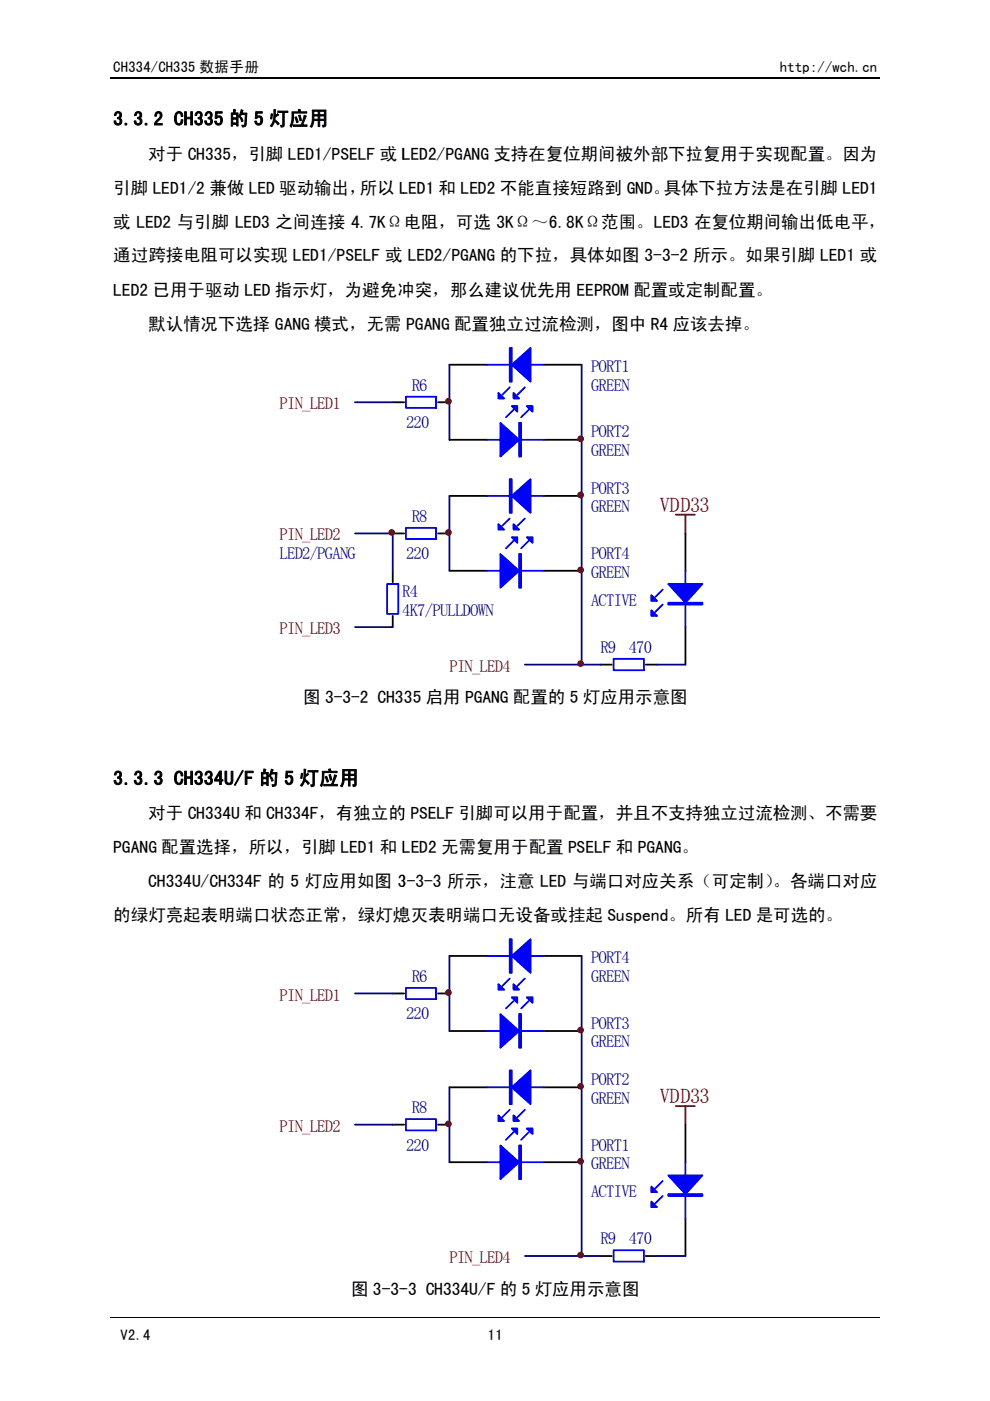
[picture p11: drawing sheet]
<svg xmlns="http://www.w3.org/2000/svg" width="210mm" height="297mm" viewBox="0 0 210 297" stroke-linecap="round" stroke-linejoin="round" font-family="sans-serif">
<path d="M23.5 16.6h62.1" fill="none" stroke="#000" stroke-width=".25"/>
<path d="M23.5 279.4h62.1" fill="none" stroke="#000" stroke-width=".21"/>
<path d="M59.3 198.7h26.4v71.2h-26.4z" fill-rule="evenodd" fill="#fff"/>
<path d="M83.3 210.6h2.4M83.3 238.4h2.4" fill="none" stroke="#000" stroke-width=".38"/>
<path d="M75.3 210.6h8M75.3 238.4h8" fill="none" stroke="#000080" stroke-width=".38"/>
<path d="M59.3 73.4h26.4v71.1h-26.4z" fill-rule="evenodd" fill="#fff"/>
<path d="M83.3 85.3h2.4M83.3 113.1h2.4M83.3 121v2.4M83.3 130.6v2.4" fill="none" stroke="#000" stroke-width=".38"/>
<path d="M75.3 85.3h8M75.3 113.1h8v7.9M75.3 133h8" fill="none" stroke="#000080" stroke-width=".38"/>
<path d="M82.1 123.8h2.4v6.4h-2.4z" fill="none" stroke="#00f" stroke-width=".38"/>
<circle cx="83.1" cy="112.9" r=".6" fill="#800000" stroke="#800000" stroke-width=".21"/>
<path d="M85.6 16.6h79.3" fill="none" stroke="#000" stroke-width=".25"/>
<path d="M85.6 279.4h79.3" fill="none" stroke="#000" stroke-width=".21"/>
<path d="M85.6 198.7h65.3v71.2h-65.3z" fill-rule="evenodd" fill="#fff"/>
<g fill="none" stroke="#000" stroke-width=".38">
<path d="M85.6 210.6h.1M92.9 210.6h2.4M95.3 202.7h8M95.3 218.6h8M115.3 202.7h8M115.3 218.6h8M85.6 238.4h.1M92.9 238.4h2.4M95.3 230.5h8M115.3 230.5h8M145.3 238.4v8M95.3 246.4h8"/>
<path d="M115.3 246.4h8M145.3 258.3v8M127.3 266.3h2.4M136.9 266.3h2.4"/>
</g>
<g fill="none" stroke="#00f" stroke-width=".38">
<path d="M86.1 209.5h6.4v2.3h-6.4zM103.3 202.7h12M103.3 218.6h12M108.1 207.5l-1.6 1.6M108.9 212.2l-1.6 1.6M111.3 207.5l-1.6 1.6M112.1 212.2l-1.6 1.6M86.1 237.3h6.4v2.4h-6.4zM103.3 230.5h12M108.1 235.3l-1.6 1.6M111.3 235.3l-1.6 1.6M103.3 246.4h12"/>
<path d="M108.9 240.1l-1.6 1.6M112.1 240.1l-1.6 1.6M140.5 253.6l-1.6 1.6M140.5 250.4l-1.6 1.6M145.3 246.4v11.9M130.1 265.1h6.4v2.4h-6.4z"/>
</g>
<path d="M143.3 234.5h4M145.3 234.5v3.9" fill="none" stroke="#800000" stroke-width=".38"/>
<g fill="#00f" stroke="#00f" stroke-width=".38">
<path d="M108.5 202.7l4-3.6v7.2z" fill-rule="evenodd"/>
<path d="M108.1 199.1h.4v7.2h-.4z" fill-rule="evenodd"/>
<path d="M105.7 208.6l1.2 1.2h-1.2z" fill-rule="evenodd"/>
<path d="M108.9 208.6l1.2 1.2h-1.2z" fill-rule="evenodd"/>
<path d="M106.1 215l4 3.6-4 3.6z" fill-rule="evenodd"/>
<path d="M110.1 215h.4v7.2h-.4z" fill-rule="evenodd"/>
<path d="M111.7 211.4h1.2v1.2z" fill-rule="evenodd"/>
<path d="M108.5 211.4h1.2v1.2z" fill-rule="evenodd"/>
<path d="M108.5 230.5l4-3.6v7.2z" fill-rule="evenodd"/>
<path d="M108.1 226.9h.4v7.2h-.4z" fill-rule="evenodd"/>
<path d="M105.7 236.5l1.2 1.2h-1.2z" fill-rule="evenodd"/>
<path d="M108.9 236.5l1.2 1.2h-1.2z" fill-rule="evenodd"/>
<path d="M106.1 242.9l4 3.5-4 3.6z" fill-rule="evenodd"/>
<path d="M110.1 242.9h.4v7.1h-.4z" fill-rule="evenodd"/>
<path d="M111.7 239.3h1.2v1.1z" fill-rule="evenodd"/>
<path d="M108.5 239.3h1.2v1.1z" fill-rule="evenodd"/>
<path d="M141.7 249.2h7.2l-3.6 4z" fill-rule="evenodd"/>
<path d="M141.7 253.2h7.2v.4h-7.2z" fill-rule="evenodd"/>
<path d="M138.1 254.7l1.2 1.2h-1.2z" fill-rule="evenodd"/>
<path d="M138.1 251.6l1.2 1.2h-1.2z" fill-rule="evenodd"/>
</g>
<path d="M95.3 202.7v15.9M123.3 202.7v63.6h-12M95.3 230.5v15.9M123.3 266.3h4M139.3 266.3h6" fill="none" stroke="#000080" stroke-width=".38"/>
<g fill="#800000" stroke="#800000" stroke-width=".21">
<circle cx="95.1" cy="210.4" r=".6"/>
<circle cx="95.1" cy="238.3" r=".59"/>
<circle cx="123.1" cy="218.4" r=".59"/>
<circle cx="123.1" cy="230.3" r=".6"/>
<circle cx="123.1" cy="246.2" r=".6"/>
<circle cx="123.1" cy="266.1" r=".6"/>
</g>
<path d="M85.6 73.4h65.3v71.1h-65.3z" fill-rule="evenodd" fill="#fff"/>
<g fill="none" stroke="#000" stroke-width=".38">
<path d="M95.3 77.3h8M115.3 77.3h8M85.6 85.3h.1M92.9 85.3h2.4M95.3 93.2h8M115.3 93.2h8M85.6 113.1h.1M92.9 113.1h2.4M95.3 105.1h8M115.3 105.1h8M145.3 113.1v7.9M95.3 121h8"/>
<path d="M115.3 121h8M145.3 133v7.9M127.3 140.9h2.4M136.9 140.9h2.4"/>
</g>
<g fill="none" stroke="#00f" stroke-width=".38">
<path d="M103.3 77.3h12M86.1 84.1h6.4v2.4h-6.4zM103.3 93.2h12M108.1 82.1l-1.6 1.6M108.9 86.9l-1.6 1.6M111.3 82.1l-1.6 1.6M112.1 86.9l-1.6 1.6M86.1 111.9h6.4v2.4h-6.4zM103.3 105.1h12M108.1 109.9l-1.6 1.6M108.9 114.7l-1.6 1.6M111.3 109.9l-1.6 1.6"/>
<path d="M112.1 114.7l-1.6 1.6M103.3 121h12M130.1 139.7h6.4v2.4h-6.4zM140.5 128.2l-1.6 1.6M140.5 125l-1.6 1.6M145.3 121v12"/>
</g>
<path d="M143.3 109.1h4M145.3 109.1v4" fill="none" stroke="#800000" stroke-width=".38"/>
<g fill="#00f" stroke="#00f" stroke-width=".38">
<path d="M108.5 77.3l4-3.5v7.1z" fill-rule="evenodd"/>
<path d="M108.1 73.8h.4v7.1h-.4z" fill-rule="evenodd"/>
<path d="M105.7 83.3l1.2 1.2h-1.2z" fill-rule="evenodd"/>
<path d="M108.9 83.3l1.2 1.2h-1.2z" fill-rule="evenodd"/>
<path d="M106.1 89.6l4 3.6-4 3.6z" fill-rule="evenodd"/>
<path d="M110.1 89.6h.4v7.2h-.4z" fill-rule="evenodd"/>
<path d="M111.7 86.1h1.2v1.2z" fill-rule="evenodd"/>
<path d="M108.5 86.1h1.2v1.2z" fill-rule="evenodd"/>
<path d="M108.5 105.1l4-3.5v7.1z" fill-rule="evenodd"/>
<path d="M108.1 101.6h.4v7.1h-.4z" fill-rule="evenodd"/>
<path d="M105.7 111.1l1.2 1.2h-1.2z" fill-rule="evenodd"/>
<path d="M108.9 111.1l1.2 1.2h-1.2z" fill-rule="evenodd"/>
<path d="M106.1 117.5l4 3.5-4 3.6z" fill-rule="evenodd"/>
<path d="M110.1 117.5h.4v7.1h-.4z" fill-rule="evenodd"/>
<path d="M111.7 113.9h1.2v1.2z" fill-rule="evenodd"/>
<path d="M108.5 113.9h1.2v1.2z" fill-rule="evenodd"/>
<path d="M141.7 123.8h7.2l-3.6 4z" fill-rule="evenodd"/>
<path d="M141.7 127.8h7.2v.4h-7.2z" fill-rule="evenodd"/>
<path d="M138.1 129.4l1.2 1.2h-1.2z" fill-rule="evenodd"/>
<path d="M138.1 126.2l1.2 1.2h-1.2z" fill-rule="evenodd"/>
</g>
<path d="M95.3 77.3v15.9M123.3 77.3v63.6h-12M95.3 105.1v15.9M123.3 140.9h4M139.3 140.9h6" fill="none" stroke="#000080" stroke-width=".38"/>
<g fill="#800000" stroke="#800000" stroke-width=".21">
<circle cx="95.1" cy="85.1" r=".59"/>
<circle cx="95.1" cy="112.9" r=".6"/>
<circle cx="123.1" cy="93" r=".6"/>
<circle cx="123.1" cy="104.9" r=".6"/>
<circle cx="123.1" cy="120.8" r=".6"/>
<circle cx="123.1" cy="140.7" r=".6"/>
</g>
<path d="M164.9 16.6h21.6" fill="none" stroke="#000" stroke-width=".25"/>
<path d="M164.9 279.4h21.6" fill="none" stroke="#000" stroke-width=".21"/>
<g font-size="4.4" fill="#800000">
<text x="139.9" y="108.5">VDD33</text>
<text x="139.9" y="233.9">VDD33</text>
</g>
<g font-size="4.2">
<text x="24" y="26.6">3.3.2 CH335 的 5 灯应用</text>
<text x="24" y="166.4">3.3.3 CH334U/F 的 5 灯应用</text>
</g>
<g font-size="3.7">
<text x="31.4" y="33.9">对于 CH335，引脚 LED1/PSELF 或 LED2/PGANG 支持在复位期间被外部下拉复用于实现</text>
<text x="85.2" y="33.9">LED2/PGANG 支持在复位期间被外部下拉复用于实现配置。因为</text>
<text x="24" y="41">引脚 LED1/2 兼做 LED 驱动输出，所以 LED1</text>
<text x="84.7" y="41">LED1 和 LED2 不能直接短路到 GND。具体下拉方法是在引脚 LED1</text>
<text x="140.7" y="41">具体下拉方法是</text>
<text x="24" y="48.2">或 LED2 与引脚 LED3 之间连接 4.7KΩ电阻</text>
<text x="85.6" y="48.2">电阻，可选 3KΩ～6.8KΩ范围。LED3 在复位期间输出低电平，</text>
<text x="147.2" y="48.2">在复位期间输出低电平</text>
<text x="24" y="55.4">通过跨接电阻可以实现 LED1/PSELF 或</text>
<text x="81.7" y="55.4">或 LED2/PGANG 的下拉，具体如图 3-3-2 所示。如果引脚</text>
<text x="158.1" y="55.4">如果引脚 LED1 或</text>
<text x="24" y="62.7">LED2 已用于驱动 LED 指示灯，为避免冲突，那么建议优先用 EEPROM 配置或定制配置。</text>
<text x="73.2" y="62.7">为避免冲突</text>
<text x="31.4" y="69.9">默认情况下选择 GANG 模式，无需</text>
<text x="77.8" y="69.9">无需 PGANG 配置独立过流检测，图中 R4 应该去掉。</text>
<text x="64.3" y="149.1">图 3-3-2 CH335</text>
<text x="80.1" y="149.1">CH335 启用 PGANG 配置的 5 灯应用示意图</text>
<text x="31.4" y="173.6">对于 CH334U 和 CH334F，有独立的</text>
<text x="71.2" y="173.6">有独立的 PSELF 引脚可以用于配置，并且不支持独立过流检测、不需要</text>
<text x="130.6" y="173.6">并且不支持独立过流检测</text>
<text x="24" y="180.8">PGANG 配置选择，所以，引脚 LED1 和 LED2</text>
<text x="85.2" y="180.8">LED2 无需复用于配置 PSELF 和 PGANG。</text>
<text x="31.4" y="188">CH334U/CH334F 的 5 灯应用如图 3</text>
<text x="84.4" y="188">3-3-3 所示，注意 LED 与端口对应关系（可定制）</text>
<text x="163.8" y="188">。各端口对应</text>
<text x="163.9" y="188">。</text>
<text x="24" y="195.3">的绿灯亮起表明端口状态正常，绿灯熄灭表明端口无设备或挂起</text>
<text x="75.9" y="195.3">绿灯熄灭表明端口无设备或挂起 Suspend。所有 LED 是可选的。</text>
<text x="160.3" y="195.3">是可选的</text>
<text x="74.4" y="274.5">图 3-3-</text>
<text x="84.7" y="274.5">-3 CH334U/F 的 5 灯应用示意图</text>
</g>
<g font-size="3.6" fill="#000080">
<text x="87.3" y="82.8">R6</text>
<text x="125.3" y="78.9">PORT1</text>
<text x="125.3" y="82.8">GREEN</text>
<text x="86.1" y="90.7">220</text>
<text x="125.3" y="92.7">PORT2</text>
<text x="125.3" y="96.7">GREEN</text>
<text x="125.3" y="104.7">PORT3</text>
<text x="87.3" y="110.6">R8</text>
<text x="125.3" y="108.7">GREEN</text>
<text x="59.3" y="118.6">LED2/PGANG</text>
<text x="86.1" y="118.6">220</text>
<text x="125.3" y="118.6">PORT4</text>
<text x="125.3" y="122.5">GREEN</text>
<text x="85.3" y="126.5">R4</text>
<text x="85.3" y="130.5">4K7/PULLDOWN</text>
<text x="125.3" y="128.5">ACTIVE</text>
<text x="127.3" y="138.4">R9</text>
<text x="133.3" y="138.4">470</text>
<text x="87.3" y="208.2">R6</text>
<text x="125.3" y="204.2">PORT4</text>
<text x="125.3" y="208.2">GREEN</text>
<text x="86.1" y="216.1">220</text>
<text x="125.3" y="218.1">PORT3</text>
<text x="125.3" y="222.1">GREEN</text>
<text x="125.3" y="230">PORT2</text>
<text x="87.3" y="236">R8</text>
<text x="125.3" y="234">GREEN</text>
<text x="86.1" y="244">220</text>
<text x="125.3" y="244">PORT1</text>
<text x="125.3" y="247.9">GREEN</text>
<text x="125.3" y="253.9">ACTIVE</text>
<text x="127.3" y="263.8">R9</text>
<text x="133.3" y="263.8">470</text>
</g>
<g font-size="3.6" fill="#800000">
<text x="59.3" y="86.8">PIN_LED1</text>
<text x="59.3" y="114.6">PIN_LED2</text>
<text x="59.3" y="134.4">PIN_LED3</text>
<text x="95.3" y="142.4">PIN_LED4</text>
<text x="59.3" y="212.2">PIN_LED1</text>
<text x="59.3" y="240">PIN_LED2</text>
<text x="95.3" y="267.8">PIN_LED4</text>
</g>
<g font-size="3.2">
<text x="24" y="15.2">CH334/CH335 数据手册</text>
<text x="165.4" y="15.2">http://wch.cn</text>
<text x="25.6" y="284.1">V2.4</text>
<text x="103.5" y="284.1">11</text>
</g>
</svg>
